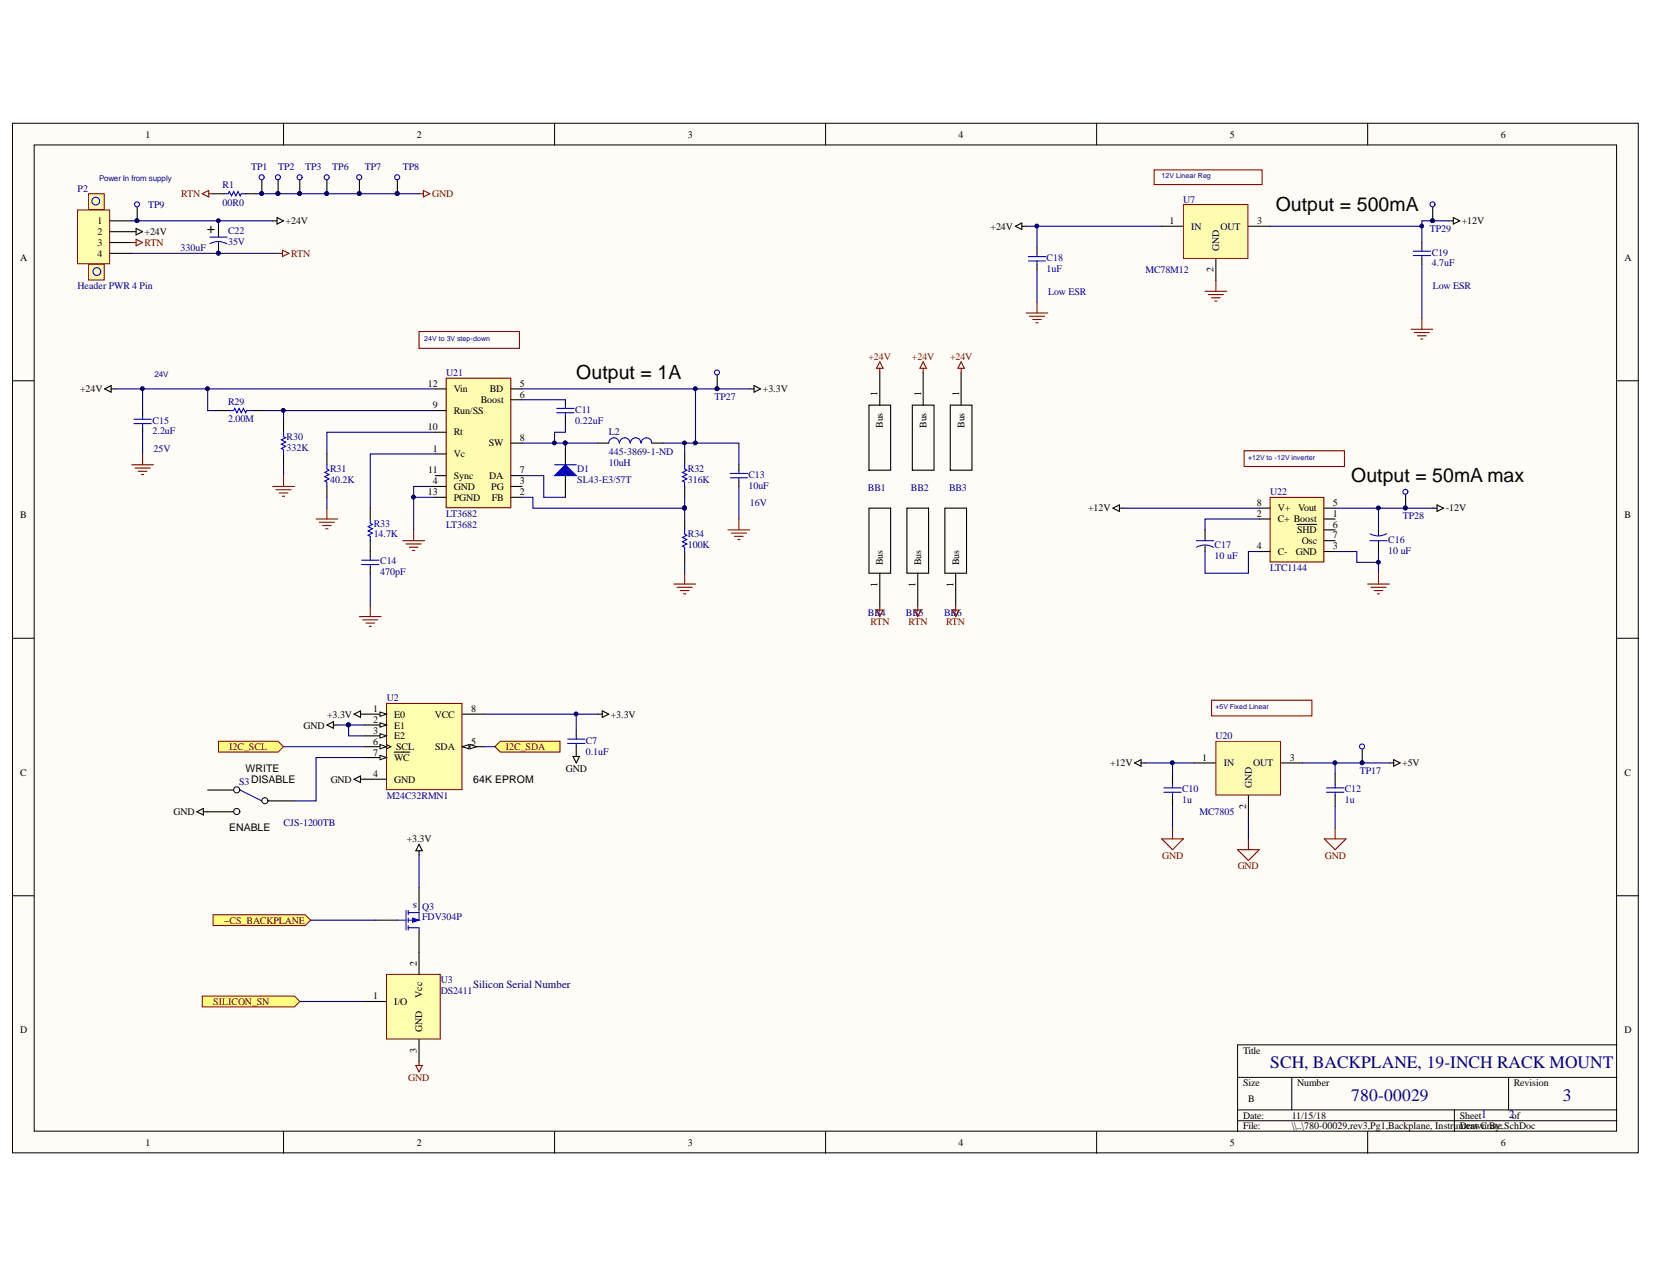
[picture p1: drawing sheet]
# Altium project 175-00024, rev3, Backplane, Instrument Crate.PrjPcb
1 sheet, 47 parts. Net scope: flat (ports and power ports of the same name join across sheets).
Board file: 175-00024_rev3, Backplane, Instrument Crate.PcbDoc

## Sheet 780-00029,rev3,Pg1,Backplane, Instrument Crate.SchDoc
size B; PageSetup: Record=PageOptions|CenterHorizontal=True|CenterVertical=True|PrintScale=1.09|XCorrection=1.00|YCorrection=1.00|PrintKind=0|BorderSize=5000000|LeftOffset=0|BottomOffset=0|Orientation=2|PaperLength=1000|PaperWidth=1000|Scale=100|PaperSource=7|PrintQuality=-4|MediaType=1|DitherType=10|PaperKind=Tabloid 11 x 17in|PrintScaleMode=1

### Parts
BB1  Bus Bar  [Bus Bar 1.5" pitch]  (value not drawn)
BB2  Bus Bar  [Bus Bar 1.5" pitch]  (value not drawn)
BB3  Bus Bar  [Bus Bar 1.5" pitch]  (value not drawn)
BB4  Bus Bar  [Bus Bar 1.5" pitch]  (value not drawn)
BB5  Bus Bar  [Bus Bar 1.5" pitch]  (value not drawn)
BB6  Bus Bar  [Bus Bar 1.5" pitch]  (value not drawn)
C7  value 0.1uF  [SMD_0805]  (hidden comment: Cap SMD)
C10  1u  [2012[0805]]
C11  value 0.22uF  [SMD_0805]  (hidden comment: Cap SMD)
C12  1u  [2012[0805]]
C13  16V  value 10uF  [SMD_0805]
C14  value 470pF  [SMD_0805]  (hidden comment: Cap SMD)
C15  25V  value 2.2uF  [SMD_0805]
C16  value 10 uF  [SMD_CAP_3216]  (hidden comment: 16V)
C17  value 10 uF  [SMD_CAP_3216]  (hidden comment: 16V)
C18  Low ESR  value 1uF  [SMD_1206]
C19  Low ESR  value 4.7uF  [SMD_1206]
C22  35V  value 330uF  [CAP, Thru Hole 10mm dia]
D1  SL43-E3/57T  [DO-214AB]
L2  445-3869-1-ND  value 10uH  [Inductor TDC SLF]
P2  Header PWR 4 Pin  [HDR-4 pin w/screw]
Q3  FDV304P  [SMD_SOT23_3]
R1  value 00R0  [SMD_0805]  (hidden comment: Res 0805)
R29  value 2.00M  [SMD_0805]  (hidden comment: Res 0805)
R30  value 332K  [SMD_0805]  (hidden comment: Res 0805)
R31  value 40.2K  [SMD_0805]  (hidden comment: Res 0805)
R32  value 316K  [SMD_0805]  (hidden comment: Res 0805)
R33  value 14.7K  [SMD_0805]  (hidden comment: Res 0805)
R34  value 100K  [SMD_0805]  (hidden comment: Res 0805)
S3  CJS-1200TB  [CAS-120B]
TP1  Test point  [PAD_80D_052H]  (value not drawn)
TP2  Test point  [PAD_80D_052H]  (value not drawn)
TP3  Test point  [PAD_80D_052H]  (value not drawn)
TP6  Test point  [PAD_80D_052H]  (value not drawn)
TP7  Test point  [PAD_80D_052H]  (value not drawn)
TP8  Test point  [PAD_80D_052H]  (value not drawn)
TP9  Test Point SMD  [SMD_TEST POINT]  (value not drawn)
TP17  Test Point SMD  [SMD_TEST POINT]  (value not drawn)
TP27  Test Point SMD  [SMD_TEST POINT]  (value not drawn)
TP28  Test Point SMD  [SMD_TEST POINT]  (value not drawn)
TP29  Test Point SMD  [SMD_TEST POINT]  (value not drawn)
U2  M24C32RMN1  [SOP8_N]
U3  DS2411  [SMD_SOT23_3]
U7  value MC78M12  [TO-252(D-PAK)  PowerPAD]  (hidden comment: Voltage Reg, Fixed)
U20  value MC7805  [TO-252(D-PAK)  PowerPAD]  (hidden comment: Voltage Reg, Fixed)
U21  LT3682  [DD12/DFN12]
U22  LTC1144  [S8_M]

### Ports
I2C_SCL (in), I2C_SDA (in), SILICON_SN (in), ~CS_BACKPLANE (in)

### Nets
+3.3V: C7.2 C13.2 L2.2 Q3.2(S) R32.2 TP27.1(TP) U2.1(E0) U2.8(VCC) U21.5(BD)
+5V: C12.1 TP17.1(TP) U20.3(OUT)
+12V: C10.1 C19.2 TP29.1(TP) U7.3(OUT) U20.1(IN) U22.8(V+)
+24V: BB1.1(Bus) BB2.1(Bus) BB3.1(Bus) C15.2 C18.2 C22.1 P2.1 P2.2 R29.1 TP9.1(TP) U7.1(IN) U21.12(Vin)
-12V: C16.2 TP28.1(TP) U22.5(Vout)
GND: C7.1 C10.2 C12.2 C13.1 C14.1 C15.1 C16.1 C18.1 C19.1 R1.2 R30.1 R31.1 R34.1 S3.1(NO) TP1.1(TP) TP2.1(TP) TP3.1(TP) TP6.1(TP) TP7.1(TP) TP8.1(TP) U2.2(E1) U2.3(E2) U2.4(GND) U3.3(GND) U7.2(GND) U20.2(GND) U21.4(GND) U21.13(PGND) U22.3(GND)
RTN: BB4.1(Bus) BB5.1(Bus) BB6.1(Bus) C22.2 P2.3 P2.4 R1.1
NetC11_1: C11.1 D1.2(K) L2.1 U21.8(SW)
NetC11_2: C11.2 U21.6(Boost)
NetC14_2: C14.2 R33.1
NetC17_1: C17.1 U22.2(C+)
NetC17_2: C17.2 U22.4(C-)
NetD1_1: D1.1(A) U21.7(DA)
NetQ3_1: Q3.1(G) ; port ~CS_BACKPLANE
NetQ3_3: Q3.3(D) U3.2(Vcc)
NetR29_2: R29.2 R30.2 U21.9(Run/SS)
NetR31_2: R31.2 U21.10(Rt)
NetR32_1: R32.1 R34.2 U21.2(FB)
NetR33_2: R33.2 U21.1(Vc)
NetS3_2: S3.2(COM) U2.7(~{WC})
NetU2_5: U2.5(SDA) ; port I2C_SDA
NetU2_6: U2.6(SCL) ; port I2C_SCL
NetU3_1: U3.1(I/O) ; port SILICON_SN

Not connected (* = marked no-connect by the designer): S3 3(NC); U21 3(PG) 11(Sync); U22 1(Boost) 6(~{SHD}) 7(Osc)

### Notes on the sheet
- Power In from supply
- 12V Linear Reg
- Output = 500mA
- 24V to 3V step-down
- (near C15) 24V
- Output = 1A
- +12V to -12V inverter
- (near TP28) Output = 50mA max
- +5V Fixed Linear
- (near S3) WRITE
- (near S3) DISABLE
- (near U2) 64K EPROM
- (near S3) ENABLE
- Silicon Serial Number
- SCH, BACKPLANE, 19-INCH RACK MOUNT
- 780-00029
- 1
- 2
- 3
